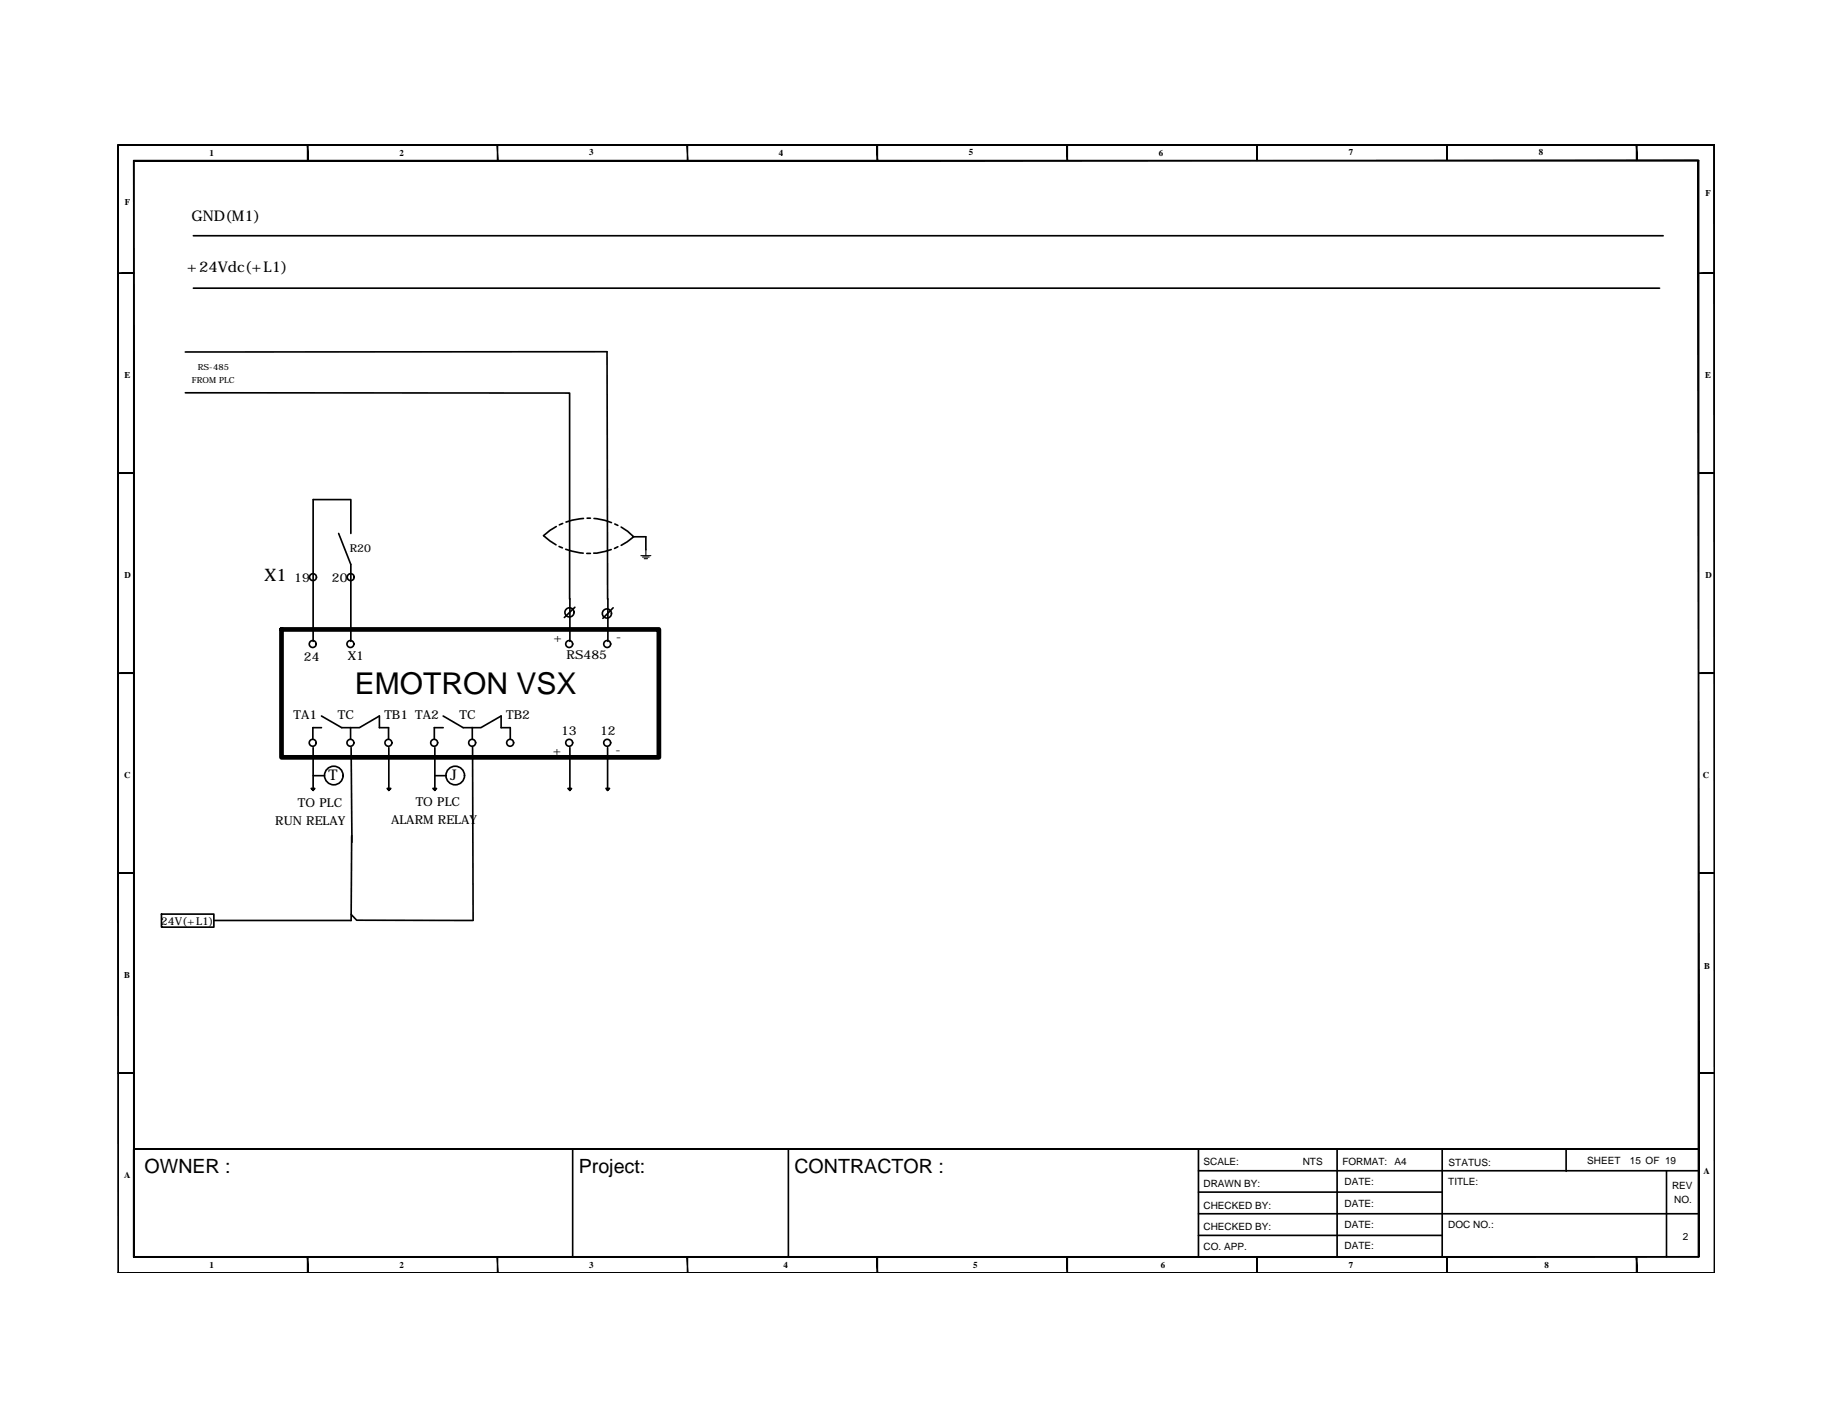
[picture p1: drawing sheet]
<svg xmlns="http://www.w3.org/2000/svg" width="279mm" height="216mm" viewBox="0 0 279 216" stroke-linecap="round" stroke-linejoin="round" font-family="sans-serif">
<!-- layer: FRAME -->
<g fill="#000" stroke="#000" stroke-width=".15">
<path d="M18 22.1v.1l243.8-.1zM18 22.2l243.8-.1v.1z"/>
<path d="M20.4 24.5l.1 167.3v-167.3zM20.4 24.5l.1 167.3h-.1z"/>
<path d="M46.9 22.1l.1 2.4v-2.4zM46.9 22.1l.1 2.4h-.1z"/>
<path d="M75.9 22.1l.1 2.4v-2.4zM75.9 22.1l.1 2.4h-.1z"/>
<path d="M104.9 22.1l.1 2.4v-2.4zM104.9 22.1l.1 2.4h-.1z"/>
<path d="M133.9 22.1l.1 2.4v-2.4zM133.9 22.1l.1 2.4h-.1z"/>
<path d="M162.9 22.1l.1 2.4v-2.4zM162.9 22.1l.1 2.4h-.1z"/>
<path d="M191.9 22.1l.1 2.4v-2.4zM191.9 22.1l.1 2.4h-.1z"/>
<path d="M220.9 22.1l.1 2.4v-2.4zM220.9 22.1l.1 2.4h-.1z"/>
<path d="M249.8 22.1l.2 2.4v-2.4zM249.8 22.1l.2 2.4h-.2z"/>
<path d="M20.4 24.6h238.9v-.1zM20.4 24.5h238.9l-238.9 .1z"/>
<path d="M261.7 22.1l.1 172.1zM261.7 22.1l.1 172.1z"/>
<path d="M18 41.6v.1l2.4-.1zM18 41.7l2.4-.1v.1z"/>
<path d="M259.3 41.6v.1l2.5-.1zM259.3 41.7l2.5-.1v.1z"/>
<path d="M18 72.1v.1l2.4-.1zM18 72.2l2.4-.1v.1z"/>
<path d="M259.3 72.1v.1l2.5-.1zM259.3 72.2l2.5-.1v.1z"/>
<path d="M18 102.6v.2l2.4-.2zM18 102.8l2.4-.2v.2z"/>
<path d="M259.3 102.6v.2l2.5-.2zM259.3 102.8l2.5-.2v.2z"/>
<path d="M18 133.2v.1l2.4-.1zM18 133.3l2.4-.1v.1z"/>
<path d="M259.3 133.2v.1l2.5-.1zM259.3 133.3l2.5-.1v.1z"/>
<path d="M18 163.7v.1l2.4-.1zM18 163.8l2.4-.1v.1z"/>
<path d="M259.3 163.7v.1l2.5-.1zM259.3 163.8l2.5-.1v.1z"/>
<path d="M18 22.1v172.1h.1zM18 22.1h.1v172.1z"/>
<path d="M20.4 191.7v.1l238.9-.1zM20.4 191.8l238.9-.1v.1z"/>
<path d="M46.9 191.8l.1 2.4v-2.4zM46.9 191.8l.1 2.4h-.1z"/>
<path d="M75.9 191.8l.1 2.4v-2.4zM75.9 191.8l.1 2.4h-.1z"/>
<path d="M104.9 191.8l.1 2.4v-2.4zM104.9 191.8l.1 2.4h-.1z"/>
<path d="M133.9 191.8v2.4h.1zM133.9 191.8h.1v2.4z"/>
<path d="M162.9 191.8l.1 2.4v-2.4zM162.9 191.8l.1 2.4h-.1z"/>
<path d="M191.9 191.8l.1 2.4v-2.4zM191.9 191.8l.1 2.4h-.1z"/>
<path d="M220.9 191.8l.1 2.4v-2.4zM220.9 191.8l.1 2.4h-.1z"/>
<path d="M249.8 191.8l.2 2.4v-2.4zM249.8 191.8l.2 2.4h-.2z"/>
<path d="M259.3 24.5v167.3h.1zM259.3 24.5h.1v167.3z"/>
<path d="M18 194.2h243.8zM18 194.2h243.8z"/>
</g>
<path d="M20.4 175.3h238.9zM20.4 175.3v16.5M183 178.6h76.2M183 175.3v16.5M183 181.9h37.2M183 185.2h76.2M183 188.5h37.2" fill="none" stroke="#000" stroke-width=".25"/>
<!-- layer: 0 -->
<g fill="none" stroke="#000" stroke-width=".25">
<path d="M29.5 36h224.4M28.3 59.9l58.7 .1v31.4M28.3 53.7h64.4l.1 37.7M29.5 44h223.9M85.9 79.9l-.5 .2M89.1 79.1l-1.7 .3-1 .3M89.6 79.1h.5M90.7 79.1l1.7 .3 1 .3M93.9 80l.4 .2M53.6 81.4v-5.2h-5.8v21.7M53.6 86.1v11.8M84.9 80.3l-.9 .6-1 .8 1.9 1.4"/>
<path d="M85.4 83.4l.5 .2M86.4 83.8l.9 .3 1.7 .3M87 91.3v6.6M87.8 92.7l-1.6 1.5M89.6 84.4h.5M92.8 91.3v6.6M93.3 83.8l-2.2 .6h-.5M93.6 92.7l-1.6 1.6M94.3 83.4l-.5 .3M94.8 80.4l1 .7 .9 .8-1.9 1.3M96.7 81.9h1.9v2M47.8 114.1v6.5"/>
<path d="M47.8 118.3h1.7M49.1 111h-1.3v1.8M49.1 109.2l3.1 1.8h1.3M53.5 111h1.4l3-1.8v1.8h1.4v1.8M53.5 111v1.8M53.6 114.1l.1 14.4M59.4 114.1v6.5M66.4 118.3h1.7M66.4 114.1v6.5M67.7 111h-1.4v1.8M67.7 109.2l3 1.8h1.4M72.1 111h1.3l3.1-1.8v1.8h1.4v1.8"/>
<path d="M72.1 111v1.8M72.2 113.9v26.5M87 114.1v6.5M92.8 114.1v6.5M24.7 139.5h8v2h-8zM47.5 120.3h.6l-.3 .3zM53.6 139.5l.9 .9h17.7M53.7 127.5l-.1 12.9h-20.9M59.1 120.3h.6l-.3 .3zM66.1 120.3h.5l-.2 .3zM86.7 120.3h.6l-.3 .3zM92.5 120.3h.6l-.3 .3z"/>
<path d="M87.4 175.3v16.4M120.4 175.3v16.4M204.1 175.3v16.5M220.2 175.3v16.5M239.1 175.4v3.3M254.4 178.6v13.2"/>
<circle cx="47.7" cy="98.3" r=".53"/>
<circle cx="47.8" cy="88.1" r=".53"/>
<circle cx="53.5" cy="98.3" r=".53"/>
<circle cx="53.5" cy="88.1" r=".53"/>
<circle cx="86.9" cy="98.3" r=".53"/>
<circle cx="86.9" cy="93.4" r=".7"/>
<circle cx="92.7" cy="93.6" r=".7"/>
<circle cx="92.7" cy="98.3" r=".53"/>
<circle cx="47.7" cy="113.3" r=".53"/>
<circle cx="51" cy="118.3" r="1.42"/>
<circle cx="53.5" cy="113.3" r=".53"/>
<circle cx="59.3" cy="113.3" r=".53"/>
<circle cx="66.3" cy="113.3" r=".53"/>
<circle cx="69.5" cy="118.3" r="1.42"/>
<circle cx="72.1" cy="113.3" r=".53"/>
<circle cx="77.9" cy="113.3" r=".53"/>
<circle cx="86.9" cy="113.3" r=".53"/>
<circle cx="92.7" cy="113.3" r=".53"/>
</g>
<!-- layer: SHEET -->
<path d="M51.7 81.4l1.9 4.7" fill="none" stroke="#000" stroke-width=".25"/>
<!-- layer: 0 -->
<path d="M97.8 84.8h1.6M98.1 85h1M98.4 85.2h.5M98.6 83.8v1" fill="none" stroke="#000" stroke-width=".17"/>
<path d="M43 96h57.6v19.6h-57.6z" fill="none" stroke="#000" stroke-width=".72"/>
<text font-size="4.6" x="54.2" y="105.8">EMOTRON VSX</text>
<g font-size="3">
<text x="22.1" y="179">OWNER :</text>
<text x="88.4" y="179">Project:</text>
<text x="121.3" y="179">CONTRACTOR :</text>
</g>
<text font-size="2.6" x="40.4" y="88.7">X1</text>
<g font-size="2.3">
<text x="29.2" y="33.7">GND(M1)</text>
<text x="28.5" y="41.4">+24Vdc(+L1)</text>
<text x="50.1" y="119.1">T</text>
<text x="68.7" y="119.1">J</text>
</g>
<g font-size="1.9">
<text x="44.9" y="88.8">19</text>
<text x="50.7" y="88.8">20</text>
<text x="46.4" y="100.8">24</text>
<text x="53.1" y="100.7">X1</text>
<text x="84.5" y="97.9">+</text>
<text x="86.5" y="100.6">RS485</text>
<text x="94.1" y="97.8">-</text>
<text x="44.8" y="109.8">TA1</text>
<text x="51.6" y="109.8">TC</text>
<text x="58.7" y="109.8">TB1 TA2</text>
<text x="70.2" y="109.8">TC</text>
<text x="77.3" y="109.8">TB2</text>
<text x="85.7" y="112.2">13</text>
<text x="91.6" y="112.2">12</text>
<text x="84.4" y="115.2">+</text>
<text x="94" y="115.1">-</text>
<text x="42" y="125.9">RUN RELAY</text>
<text x="45.5" y="123.1">TO PLC</text>
<text x="59.7" y="125.8">ALARM RELAY</text>
<text x="63.5" y="123">TO PLC</text>
</g>
<g font-size="1.7">
<text x="53.4" y="84.3">R20</text>
<text x="24.6" y="141.1">24V(+L1)</text>
</g>
<g font-size="1.5">
<text x="183.7" y="177.8">SCALE:</text>
<text x="198.9" y="177.8">NTS</text>
<text x="204.9" y="177.8">FORMAT:</text>
<text x="212.9" y="177.8">A4</text>
<text x="221.2" y="177.9">STATUS:</text>
<text x="242.3" y="177.7">SHEET</text>
<text x="248.8" y="177.7">15 OF 19</text>
<text x="183.7" y="184.4">CHECKED BY:</text>
<text x="183.7" y="181">DRAWN BY:</text>
<text x="205.3" y="184.1">DATE:</text>
<text x="205.3" y="180.8">DATE:</text>
<text x="221.1" y="180.8">TITLE:</text>
<text x="255.3" y="181.4">REV</text>
<text x="255.6" y="183.5">NO.</text>
<text x="183.7" y="190.7">CO. APP.</text>
<text x="183.7" y="187.6">CHECKED BY:</text>
<text x="205.3" y="190.6">DATE:</text>
<text x="205.3" y="187.4">DATE:</text>
<text x="221.1" y="187.4">DOC NO.:</text>
<text x="256.9" y="189.2">2</text>
</g>
<g font-size="1.4">
<text x="32" y="23.7">1</text>
<text x="61" y="23.7">2</text>
<text x="90" y="23.7">3</text>
<text x="118.9" y="23.7">4</text>
<text x="147.9" y="23.7">5</text>
<text x="176.9" y="23.7">6</text>
<text x="205.9" y="23.7">7</text>
<text x="234.9" y="23.7">8</text>
<text x="260.4" y="29.9">F</text>
<text x="19.1" y="31.3">F</text>
<text x="19" y="57.7">E</text>
<text x="260.3" y="57.7">E</text>
<text x="19" y="88.2">D</text>
<text x="260.4" y="88.2">D</text>
<text x="18.9" y="118.7">C</text>
<text x="260" y="118.7">C</text>
<text x="18.9" y="149.2">B</text>
<text x="260.2" y="147.9">B</text>
<text x="18.9" y="179.7">A</text>
<text x="260.1" y="179.1">A</text>
<text x="32" y="193.4">1</text>
<text x="61" y="193.4">2</text>
<text x="90" y="193.4">3</text>
<text x="119.6" y="193.4">4</text>
<text x="148.6" y="193.4">5</text>
<text x="177.2" y="193.4">6</text>
<text x="205.9" y="193.4">7</text>
<text x="235.8" y="193.4">8</text>
</g>
<g font-size="1.3">
<text x="29.3" y="58.4">FROM PLC</text>
<text x="30.2" y="56.4">RS-485</text>
</g>
</svg>
